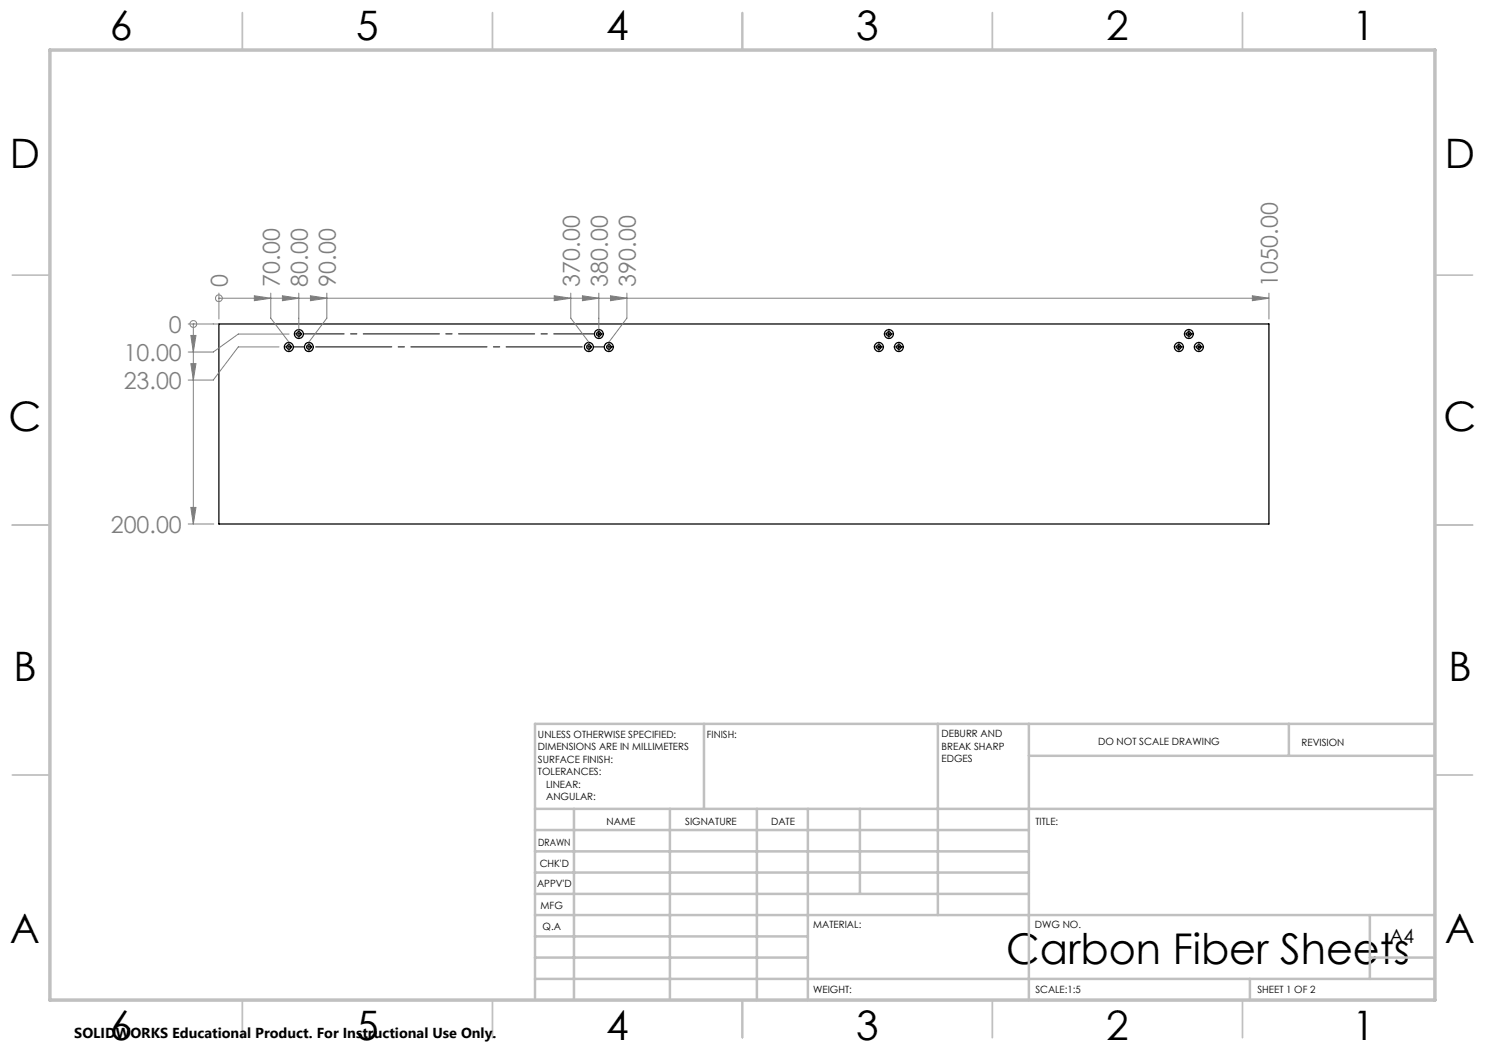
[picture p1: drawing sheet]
<svg xmlns="http://www.w3.org/2000/svg" width="297mm" height="210mm" viewBox="0 0 297 210" stroke-linecap="round" stroke-linejoin="round" font-family="sans-serif">
<g fill="none" stroke="#000" stroke-width=".25">
<path d="M43.8 64.8h210v40h-210z"/>
<circle cx="57.8" cy="69.4" r=".9"/>
<circle cx="57.8" cy="69.4" r=".43"/>
<circle cx="59.8" cy="66.8" r=".46"/>
<circle cx="59.8" cy="66.8" r=".89"/>
<circle cx="61.8" cy="69.4" r=".9"/>
<circle cx="61.8" cy="69.4" r=".45"/>
<circle cx="117.8" cy="69.4" r=".9"/>
<circle cx="117.8" cy="69.4" r=".44"/>
<circle cx="119.8" cy="66.8" r=".46"/>
<circle cx="119.8" cy="66.8" r=".9"/>
<circle cx="121.8" cy="69.4" r=".9"/>
<circle cx="121.8" cy="69.4" r=".45"/>
<circle cx="175.8" cy="69.4" r=".9"/>
<circle cx="175.8" cy="69.4" r=".44"/>
<circle cx="177.8" cy="66.8" r=".46"/>
<circle cx="177.8" cy="66.8" r=".89"/>
<circle cx="179.8" cy="69.4" r=".9"/>
<circle cx="179.8" cy="69.4" r=".45"/>
<circle cx="235.8" cy="69.4" r=".45"/>
<circle cx="235.8" cy="69.4" r=".9"/>
<circle cx="237.8" cy="66.8" r=".89"/>
<circle cx="237.8" cy="66.8" r=".46"/>
<circle cx="239.8" cy="69.4" r=".9"/>
<circle cx="239.8" cy="69.4" r=".43"/>
</g>
<g fill="none" stroke="#808080" stroke-width=".2">
<path d="M43.8 59.6h.1M43.8 58.6v5.2M43.8 59.6h210M50.9 59.2l3.3 .4-3.3 .5zM54.2 58.6v5l3.6 4.8M56.5 59.2l3.3 .4-3.3 .5zM59.8 58.6v7.3M62.1 59.2l3.3 .4-3.3 .5zM65.4 58.6v5l-3.6 4.8M110.8 59.2l3.4 .4-3.4 .5zM114.2 58.6v5l3.6 4.8M116.5 59.2l3.3 .4-3.3 .5z"/>
<path d="M119.8 58.6v7.3M122.1 59.2l3.3 .4-3.3 .5zM125.4 58.6v5l-3.6 4.8M250.5 59.2l3.3 .4-3.3 .5zM253.8 58.6v5.2M37.6 64.8h6.2M38.2 67.1h1l-.5 3.3zM38.2 72.7h1l-.5 3.3zM38.7 64.8h.1M38.7 64.8v40M55.8 69.4h-8.1l-5 6.6h-5.1M57.8 66.8h-10.1l-5 3.6h-5.1"/>
<path d="M37.6 104.8h5.2M38.2 101.5h1l-.5 3.3z"/>
<circle cx="43.8" cy="59.6" r=".69"/>
<circle cx="38.7" cy="64.8" r=".68"/>
</g>
<g fill="none" stroke="#000" stroke-width=".2" stroke-dasharray="15.2 1.3 1.3 1.3">
<path d="M57.3 69.4h-.5M57.8 69.4v-.5M57.8 69.4h-.5M57.8 69.4v.5M57.8 69.4h.5M57.8 68.9v-.5M57.8 69.9v.4M58.8 69.4h2M59.3 66.8h-.5M59.8 66.8v-.5M59.8 66.8h-.5M59.8 66.8v.5"/>
<path d="M59.8 66.8h.5M59.8 66.3v-.5M59.8 67.3v.4M61.8 69.4v-.5M61.8 69.4h-.5M61.8 69.4v.5M61.8 69.4h.5M61.8 68.9v-.5M61.8 69.9v.4M117.8 69.4v-.5M117.8 69.4h-.5M117.8 69.4v.5"/>
<path d="M117.8 69.4h.5M117.8 68.9v-.5M117.8 69.9v.4M118.8 69.4h2M119.8 66.3v-.5M119.8 67.3v.4M120.3 66.8h.4M121.8 69.4v-.5M121.8 69.4h-.5M121.8 69.4v.5M121.8 69.4h.5M121.8 68.9v-.5"/>
<path d="M121.8 69.9v.4M122.3 69.4h.4M175.3 69.4h-.5M175.8 68.9v-.5M175.8 69.9v.4M176.3 69.4h.4M177.3 66.8h-.5M177.8 66.3v-.5M177.8 67.3v.4M178.3 66.8h.4M179.3 69.4h-.5M179.8 68.9v-.5"/>
<path d="M179.8 69.9v.4M180.3 69.4h.4M235.3 69.4h-.5M235.8 68.9v-.5M235.8 69.9v.4M236.3 69.4h.4M237.3 66.8h-.5M237.8 66.3v-.5M237.8 67.3v.4M238.3 66.8h.4M239.3 69.4h-.5M239.8 68.9v-.5"/>
<path d="M239.8 69.9v.4M240.3 69.4h.4"/>
</g>
<path d="M60.8 66.8h58" fill="none" stroke="#000" stroke-width=".2" stroke-dasharray="15.2 1.3 1.3 1.3" stroke-dashoffset="7.2"/>
<path d="M62.8 69.4h54" fill="none" stroke="#000" stroke-width=".2" stroke-dasharray="15.2 1.3 1.3 1.3" stroke-dashoffset="-.3"/>
<g fill="none" stroke="#000" stroke-width=".2">
<path d="M119.3 66.8h1M119.8 66.3v1M175.3 69.4h1M175.8 68.9v1M177.3 66.8h1M177.8 66.3v1M179.3 69.4h1M179.8 68.9v1M235.3 69.4h1M235.8 68.9v1M237.3 66.8h1M237.8 66.3v1"/>
<path d="M239.3 69.4h1M239.8 68.9v1"/>
</g>
<g fill="none" stroke="#c0c0c0" stroke-width=".35">
<path d="M48.5 2.5v7.5M98.5 2.5v7.5M148.5 2.5v7.5M198.5 2.5v7.5M248.5 2.5v7.5M2.5 55h7.5M287 55h7.5M2.5 105h7.5M287 105h7.5M2.5 155h7.5M287 155h7.5M48.5 200v7.5"/>
<path d="M98.5 200v7.5M148.5 200v7.5M198.5 200v7.5M248.5 200v7.5"/>
</g>
<g fill="none" stroke="#c0c0c0" stroke-width=".5">
<path d="M140.8 144.8v17M187.6 144.8v38.2M205.8 144.8v55.2M205.8 151.2h81.2M257.8 144.8v6.4M287 144.8h-180v55.2M107 161.8h180M107 178.8h98.8M107 174.5h98.8M107 170.3h98.8M107 166h98.8M114.8 161.8v38.2"/>
<path d="M134 161.8v38.2M151.4 161.8v38.2M161.6 161.8v38.2M172 161.8v17M107 195.8h180M107 191.5h54.6M107 187.3h54.6M107 183h180M250 195.8v4.2M274 191.5h13M274 183v12.8"/>
</g>
<path d="M10 10h277v190h-277z" fill="none" stroke="#c0c0c0" stroke-width=".7"/>
<g fill="#808080">
<path d="M38.2 67.1h1l-.5 3.3zM38.2 72.7h1l-.5 3.3zM38.2 101.5h1l-.5 3.3z"/>
<path d="M50.9 59.2l3.3 .4-3.3 .5zM56.5 59.2l3.3 .4-3.3 .5zM62.1 59.2l3.3 .4-3.3 .5zM110.8 59.2l3.4 .4-3.4 .5zM116.5 59.2l3.3 .4-3.3 .5zM122.1 59.2l3.3 .4-3.3 .5zM250.5 59.2l3.3 .4-3.3 .5z"/>
</g>
<text font-size="8.5" x="201.2" y="192.7">Carbon Fiber Sheets</text>
<g font-size="8.1">
<text x="22" y="8">6</text>
<text x="71.2" y="8">5</text>
<text x="121.2" y="8">4</text>
<text x="171.3" y="8">3</text>
<text x="221.3" y="8">2</text>
<text x="270.5" y="8">1</text>
<text x="2" y="33.6">D</text>
<text x="289" y="33.6">D</text>
<text x="1.7" y="86.1">C</text>
<text x="288.7" y="86.1">C</text>
<text x="2.7" y="136.1">B</text>
<text x="289.7" y="136.1">B</text>
<text x="2" y="188.6">A</text>
<text x="289" y="188.6">A</text>
<text x="22" y="208">6</text>
<text x="71.2" y="208">5</text>
<text x="121.2" y="208">4</text>
<text x="171.3" y="208">3</text>
<text x="221.3" y="208">2</text>
<text x="270.5" y="208">1</text>
</g>
<g font-size="4.7" fill="#808080">
<text x="45.6" y="57.3" transform="rotate(-90 45.6 57.3)">0</text>
<text x="55.9" y="57.3" transform="rotate(-90 55.9 57.3)">70.00</text>
<text x="61.6" y="57.3" transform="rotate(-90 61.6 57.3)">80.00</text>
<text x="67.2" y="57.3" transform="rotate(-90 67.2 57.3)">90.00</text>
<text x="115.9" y="57.3" transform="rotate(-90 115.9 57.3)">370.00</text>
<text x="121.6" y="57.3" transform="rotate(-90 121.6 57.3)">380.00</text>
<text x="127.2" y="57.3" transform="rotate(-90 127.2 57.3)">390.00</text>
<text x="255.6" y="57.3" transform="rotate(-90 255.6 57.3)">1050.00</text>
<text x="33.8" y="66.5">0</text>
<text x="24.7" y="72.2">10.00</text>
<text x="24.7" y="77.8">23.00</text>
<text x="22.2" y="106.5">200.00</text>
</g>
<text font-size="3.9" x="277.9" y="188.5">A4</text>
<text font-size="2.9" x="14.9" y="207.6">SOLIDWORKS Educational Product. For Instructional Use Only.</text>
<g font-size="2">
<text x="107.6" y="147.6">UNLESS OTHERWISE SPECIFIED:</text>
<text x="141.4" y="147.6">FINISH:</text>
<text x="188.3" y="147.5">DEBURR AND</text>
<text x="188.3" y="150">BREAK SHARP</text>
<text x="219.6" y="149">DO NOT SCALE DRAWING</text>
<text x="260.3" y="149.2">REVISION</text>
<text x="107.6" y="150.1">DIMENSIONS ARE IN MILLIMETERS</text>
<text x="107.6" y="152.6">SURFACE FINISH:</text>
<text x="107.6" y="155.1">TOLERANCES:</text>
<text x="188.3" y="152.5">EDGES</text>
<text x="109.2" y="157.6">LINEAR:</text>
<text x="109.2" y="160.1">ANGULAR:</text>
<text x="121.3" y="165">NAME</text>
<text x="137" y="164.9">SIGNATURE</text>
<text x="154.2" y="164.9">DATE</text>
<text x="207.1" y="164.9">TITLE:</text>
<text x="107.6" y="169.1">DRAWN</text>
<text x="107.9" y="173.3">CHK'D</text>
<text x="107.4" y="177.4">APPV'D</text>
<text x="108.1" y="181.8">MFG</text>
<text x="108.5" y="186">Q.A</text>
<text x="162.6" y="185.5">MATERIAL:</text>
<text x="207" y="185.5">DWG NO.</text>
<text x="162.6" y="198.5">WEIGHT:</text>
<text x="207.1" y="198.6">SCALE:1:5</text>
<text x="251.5" y="198.6">SHEET 1 OF 2</text>
</g>
</svg>
